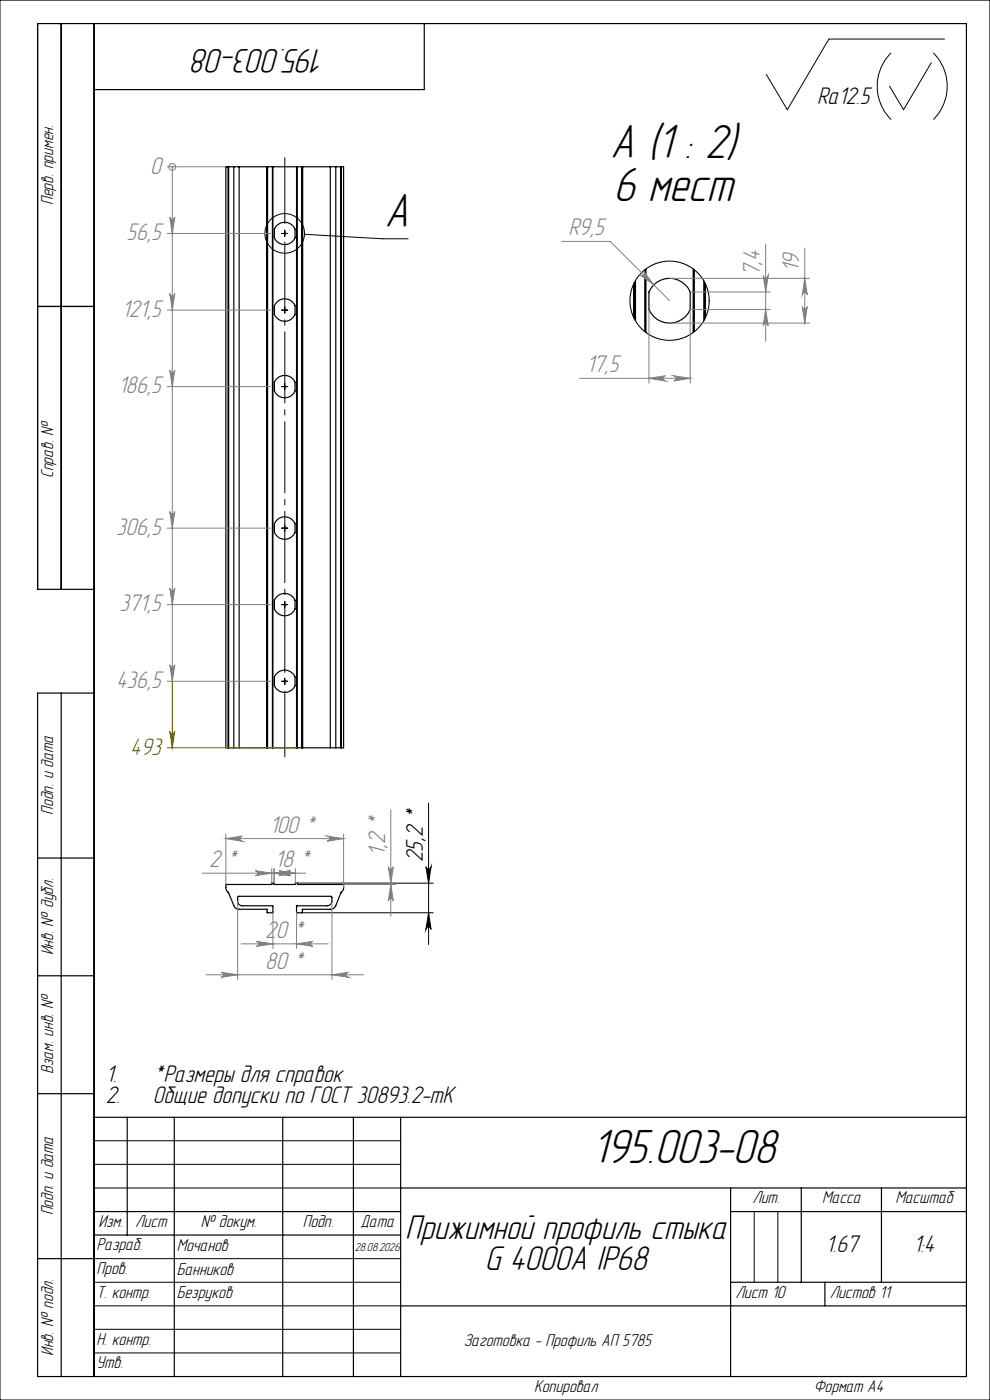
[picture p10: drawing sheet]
<svg xmlns="http://www.w3.org/2000/svg" width="210mm" height="297mm" viewBox="0 0 210 297" stroke-linecap="round" stroke-linejoin="round" font-family="sans-serif">
<g fill="none" stroke="#000" stroke-width=".25">
<path d="M13 5v120M20 5v287M90 5v14h-70M48.4 35.4h.1M48.4 35.4h-.5v123.2h.5M48.4 35.4v123.2M48.5 35.4h1.1M48.5 35.4v123.2M49.6 35.4h1.1M49.6 35.4v123.2M50.7 35.4h5.9M50.7 35.4v123.2"/>
<path d="M56.6 35.4h.1M56.6 35.4v123.2M56.7 35.4h.1M56.7 35.4v123.2M56.8 35.4h1M56.8 35.4v123.2M57.8 35.4h.1M57.8 35.4v123.2M57.9 35.4v123.2M57.9 35.4h5M62.9 35.4h.1M62.9 35.4v123.2"/>
<path d="M63 35.4v123.2M63 35.4h1M64 35.4h.1M64 35.4v123.2M64.1 35.4h.1M64.1 35.4v123.2M64.2 35.4h5.9M64.2 35.4v123.2M70.1 35.4h1.1M70.1 35.4v123.2M71.2 35.4h1.1M71.2 35.4v123.2"/>
<path d="M72.3 35.4h.1M72.3 35.4v123.2M72.4 35.4h.5v123.2h-.5M72.4 35.4v123.2M134.8 59.5v8.5M136.8 57.3v13M137 57v13.6M147 57v13.6M147.3 57.3v13M149.3 59.5v8.5M8 65h12M134.4 60.2v7.2"/>
<path d="M134.5 60v7.6M149.5 60v7.6M149.6 60.2v7.2M20 125h-12v-120h197v287h-197v-145h12M13 147v145M48.4 158.6h.1M48.5 158.6h1.1M49.6 158.6h1.1M50.7 158.6h5.9M56.6 158.6h.1M56.7 158.6h.1M56.8 158.6h1"/>
<path d="M57.8 158.6h.1M57.9 158.6h5M62.9 158.6h.1M63 158.6h1M64 158.6h.1M64.1 158.6h.1M64.2 158.6h5.9M70.1 158.6h1.1M71.2 158.6h1.1M72.3 158.6h.1M8 182h12M47.9 187.6h9.7v-.2h.5v.2h4.6v-.2h.4v.2h9.8v1l-.6 .8-1.1 2.7a1.24 1.24 0 0 1-1.1 .8h-5.9l-.1 .7h-1.2l.1-1.4h6.4a1.02 1.02 0 0 0 1-1v-.8l-.2-.3h-19.6l-.2 .2v.9a.96 .96 0 0 0 1 1h6.4l.1 1.4h-1.2l-.1-.7h-5.9a1.24 1.24 0 0 1-1.1-.8l-1.1-2.7-.5-.6z"/>
<path d="M8 207h12M8 232h12M20 237h185M27 237v25M37 237v55M60 237v55M75 237v55M85 237v55M20 257h65M85 252h120M155 252v40M155 257h50"/>
<path d="M170 252v20M187 252v20M8 267h12M20 262h65M85 277h120M155 272h50M175 272v5"/>
<circle cx="60.4" cy="49.5" r="2.37"/>
<circle cx="60.4" cy="65.8" r="2.39"/>
<circle cx="142" cy="63.8" r="4.7"/>
<circle cx="60.4" cy="82" r="2.37"/>
<circle cx="60.4" cy="112" r="2.39"/>
<circle cx="60.4" cy="128.3" r="2.37"/>
<circle cx="60.4" cy="144.5" r="2.37"/>
</g>
<g fill="none" stroke="#000" stroke-width=".21">
<path d="M0 0h210v297h-210zM189 11.2a10 10 0 0 0 0 14.2M197.6 13.3l-5.9 10-3-5M198 11.2a10 10 0 0 1 0 14.2M200.3 8.3h-24.5l-8.8 15-4.4-7.5M59.8 49.5h1.2M60.4 48.9v1.3M64.6 49.7l16.5 1h5.5M59.8 65.8h1.2M60.4 65.2v1.2M59.8 82h1.2M60.4 81.4v1.3"/>
<path d="M59.8 112h1.2M60.4 111.4v1.2M59.8 128.3h1.2M60.4 127.6v1.3M59.8 144.5h1.2M60.4 143.9v1.3M90.9 170.4v30M63.1 187.4h28.8M64 193.6h27.9M90.3 183.9a.55 .55 0 0 0 .6 .5 .55 .55 0 0 0 .5-.5l-.5 3.5zM90.9 193.6l.5 3.6a.55 .55 0 0 0-.5-.6 .55 .55 0 0 0-.6 .6zM20 242h65"/>
<path d="M20 247h65M20 252h65M160 257v15M165 257v15M20 267h65M20 272h65M20 277h65M20 282h65M20 287h65"/>
<circle cx="60.4" cy="49.5" r="4.2"/>
<circle cx="142" cy="63.8" r="8.4"/>
</g>
<g fill="none" stroke="#808080" stroke-width=".21">
<path d="M35.5 35.4h12.4M36.5 35.4h.1M36.5 35.4v109.1M35.5 49.5h21.9M36 46a.53 .53 0 0 0 .5 .5 .53 .53 0 0 0 .6-.5l-.6 3.5zM119.1 51.2h10.3l12.6 12.6M136.6 57.6l2.1 2.8-2.9-2.1a.54 .54 0 0 0 .8 0 .54 .54 0 0 0 0-.7zM142 59.1h29.7M161.9 58.5a.53 .53 0 0 0 .5 .5 .53 .53 0 0 0 .5-.5l-.5 3.4zM162.4 51.7v20.7M170.7 59.1l.5 3.4a.53 .53 0 0 0-.5-.5 .53 .53 0 0 0-.5 .5zM170.7 52.6v15.9"/>
<path d="M35.5 65.8h21.9M36 62.3a.53 .53 0 0 0 .5 .5 .53 .53 0 0 0 .6-.5l-.6 3.5zM36 78.5a.53 .53 0 0 0 .5 .5 .53 .53 0 0 0 .6-.5l-.6 3.5zM137.7 65.6v15.7M142 68.5h29.7M142.9 79.7l3.5 .6-3.5 .5a.55 .55 0 0 0 .5-.5 .55 .55 0 0 0-.5-.6zM146.4 61.9h17M162.4 65.6l.5 3.5a.53 .53 0 0 0-.5-.5 .53 .53 0 0 0-.5 .5zM163.4 65.6h-17v15.7M170.2 65a.53 .53 0 0 0 .5 .5 .53 .53 0 0 0 .5-.5l-.5 3.5zM35.5 82h21.9M122.9 80.3h23.5"/>
<path d="M137.7 80.3l3.4-.6a.55 .55 0 0 0-.5 .6 .55 .55 0 0 0 .5 .5zM35.5 112h21.9M36 108.5a.53 .53 0 0 0 .5 .6 .53 .53 0 0 0 .6-.6l-.6 3.5zM35.5 128.3h21.9M36 124.8a.53 .53 0 0 0 .5 .5 .53 .53 0 0 0 .6-.5l-.6 3.5zM35.5 144.5h21.9M36 141a.53 .53 0 0 0 .5 .5 .53 .53 0 0 0 .6-.5l-.6 3.5zM47.9 177.9l3.5-.5a.55 .55 0 0 0-.5 .5 .55 .55 0 0 0 .5 .6zM47.9 176.9v10.7M47.9 177.9h25M69.4 177.4l3.5 .5-3.5 .6a.55 .55 0 0 0 .5-.6 .55 .55 0 0 0-.5-.5zM72.9 176.9v11.4"/>
<path d="M82.9 171.8v22.6M42.9 185.2h22M50.4 191.2v16.6M54.2 184.7l3.4 .5-3.4 .6a.53 .53 0 0 0 .5-.6 .53 .53 0 0 0-.5-.5zM54.4 199.7l3.5 .5-3.5 .6a.53 .53 0 0 0 .5-.6 .53 .53 0 0 0-.5-.5zM57.6 184.3v3.1M57.9 193.5v7.7M58.1 185.2l3.6-.5a.53 .53 0 0 0-.6 .5 .53 .53 0 0 0 .6 .6zM58.1 184.3v3.1M59.2 184.7l3.5 .5-3.5 .6a.53 .53 0 0 0 .5-.6 .53 .53 0 0 0-.5-.5zM62.7 184.3v3.1M62.9 193.5v7.7"/>
<path d="M63.1 187.4h20.8M70.4 191.2v16.6M72.9 187.6h11M82.4 183.9a.53 .53 0 0 0 .5 .5 .53 .53 0 0 0 .5-.5l-.5 3.5zM82.9 187.6l.5 3.6a.53 .53 0 0 0-.5-.6 .53 .53 0 0 0-.5 .6zM43.7 206.8h33.4M46.9 206.3l3.5 .5-3.5 .5a.53 .53 0 0 0 .5-.5 .53 .53 0 0 0-.5-.5zM51.2 200.2h18.4M62.9 200.2l3.5-.5a.53 .53 0 0 0-.5 .5 .53 .53 0 0 0 .5 .6zM70.4 206.8l3.5-.5a.53 .53 0 0 0-.5 .5 .53 .53 0 0 0 .5 .5z"/>
<circle cx="36.5" cy="35.4" r=".72"/>
</g>
<path d="M35.5 158.6h27.5M36 155.1a.53 .53 0 0 0 .5 .6 .53 .53 0 0 0 .6-.6l-.6 3.5zM36.5 144.5v14.1" fill="none" stroke="#808000" stroke-width=".21"/>
<path d="M60.4 160.6v-127.2" fill="none" stroke="#000" stroke-width=".21" stroke-dasharray="15.2 1.3 1.3 1.3" stroke-dashoffset="1.1" stroke-linecap="butt"/>
<path d="M90.9 193.6l.5 3.6a.55 .55 0 0 0-.5-.6 .55 .55 0 0 0-.6 .6zM90.3 183.9a.55 .55 0 0 0 .6 .5 .55 .55 0 0 0 .5-.5l-.5 3.5z" fill="#000"/>
<g fill="#808080">
<path d="M54.4 199.7l3.5 .5-3.5 .6a.53 .53 0 0 0 .5-.6 .53 .53 0 0 0-.5-.5zM62.9 200.2l3.5-.5a.53 .53 0 0 0-.5 .5 .53 .53 0 0 0 .5 .6zM47.9 177.9l3.5-.5a.55 .55 0 0 0-.5 .5 .55 .55 0 0 0 .5 .6zM69.4 177.4l3.5 .5-3.5 .6a.55 .55 0 0 0 .5-.6 .55 .55 0 0 0-.5-.5zM58.1 185.2l3.6-.5a.53 .53 0 0 0-.6 .5 .53 .53 0 0 0 .6 .6zM59.2 184.7l3.5 .5-3.5 .6a.53 .53 0 0 0 .5-.6 .53 .53 0 0 0-.5-.5zM136.6 57.6a.54 .54 0 0 1 0 .7 .54 .54 0 0 1-.8 0l2.9 2.1z"/>
<path d="M137.7 80.3l3.4-.6a.55 .55 0 0 0-.5 .6 .55 .55 0 0 0 .5 .5zM142.9 79.7l3.5 .6-3.5 .5a.55 .55 0 0 0 .5-.5 .55 .55 0 0 0-.5-.6z"/>
<path d="M82.9 187.6l.5 3.6a.53 .53 0 0 0-.5-.6 .53 .53 0 0 0-.5 .6zM82.4 183.9a.53 .53 0 0 0 .5 .5 .53 .53 0 0 0 .5-.5l-.5 3.5z"/>
<path d="M162.4 65.6l.5 3.5a.53 .53 0 0 0-.5-.5 .53 .53 0 0 0-.5 .5zM161.9 58.5a.53 .53 0 0 0 .5 .5 .53 .53 0 0 0 .5-.5l-.5 3.4z"/>
<path d="M170.7 59.1l.5 3.4a.53 .53 0 0 0-.5-.5 .53 .53 0 0 0-.5 .5zM170.2 65a.53 .53 0 0 0 .5 .5 .53 .53 0 0 0 .5-.5l-.5 3.5z"/>
<path d="M46.9 206.3l3.5 .5-3.5 .5a.53 .53 0 0 0 .5-.5 .53 .53 0 0 0-.5-.5zM70.4 206.8l3.5-.5a.53 .53 0 0 0-.5 .5 .53 .53 0 0 0 .5 .5zM54.2 184.7l3.4 .5-3.4 .6a.53 .53 0 0 0 .5-.6 .53 .53 0 0 0-.5-.5zM58.1 185.2l3.6-.5a.53 .53 0 0 0-.6 .5 .53 .53 0 0 0 .6 .6z"/>
</g>
<path d="M36 155.1a.53 .53 0 0 0 .5 .6 .53 .53 0 0 0 .6-.6l-.6 3.5z" fill="#808000"/>
<path d="M36 46a.53 .53 0 0 0 .5 .5 .53 .53 0 0 0 .6-.5l-.6 3.5zM36 62.3a.53 .53 0 0 0 .5 .5 .53 .53 0 0 0 .6-.5l-.6 3.5zM36 78.5a.53 .53 0 0 0 .5 .5 .53 .53 0 0 0 .6-.5l-.6 3.5zM36 108.5a.53 .53 0 0 0 .5 .6 .53 .53 0 0 0 .6-.6l-.6 3.5zM36 124.8a.53 .53 0 0 0 .5 .5 .53 .53 0 0 0 .6-.5l-.6 3.5zM36 141a.53 .53 0 0 0 .5 .5 .53 .53 0 0 0 .6-.5l-.6 3.5z" fill="#808080"/>
<g font-size="10.5">
<text x="129.5" y="33.5">А (1 : 2)</text>
<text x="130.1" y="42.7">6 мест</text>
<text x="81.6" y="48.2">А</text>
<text x="125.6" y="246.6">195.003-08</text>
</g>
<g font-size="7.5">
<text x="68.9" y="10.5" transform="rotate(-180 68.9 10.5)">195.003-08</text>
<text x="86" y="262.8">Прижимной профиль стыка</text>
<text x="102.8" y="269.4">G 4000А IP68</text>
</g>
<g font-size="5.3">
<text x="173.3" y="22">Ra12.5</text>
<text x="89.7" y="182.9" transform="rotate(-90 89.7 182.9)">25,2 *</text>
<text x="22.4" y="229.5">1.</text>
<text x="32.4" y="229.5">*Размеры для справок</text>
<text x="22.4" y="234.1">2.</text>
<text x="32.4" y="234.1">Общие допуски по ГОСТ 30893.2-mK</text>
<text x="175.1" y="265.6">1.67</text>
<text x="193.8" y="265.6">1:4</text>
</g>
<g font-size="5.3" fill="#808080">
<text x="31.8" y="36.8">0</text>
<text x="26.9" y="50.9">56,5</text>
<text x="120.6" y="50">R9,5</text>
<text x="161.2" y="58.6" transform="rotate(-90 161.2 58.6)">7,4</text>
<text x="169.5" y="57.7" transform="rotate(-90 169.5 57.7)">19</text>
<text x="25.9" y="67.2">121,5</text>
<text x="25.1" y="83.4">186,5</text>
<text x="124.4" y="79">17,5</text>
<text x="24.6" y="113.4">306,5</text>
<text x="25.4" y="129.7">371,5</text>
<text x="24.6" y="145.9">436,5</text>
<text x="57.2" y="176.7">100 *</text>
<text x="44.3" y="184">2 *</text>
<text x="58.3" y="184">18 *</text>
<text x="81.7" y="181.5" transform="rotate(-90 81.7 181.5)">1,2 *</text>
<text x="56.2" y="199">20 *</text>
<text x="56.2" y="205.5">80 *</text>
</g>
<text font-size="5.3" fill="#808000" x="27.6" y="160.1">493</text>
<g font-size="3.8">
<text x="11.3" y="43.5" transform="rotate(-90 11.3 43.5)">Перв. примен.</text>
<text x="11.3" y="101.4" transform="rotate(-90 11.3 101.4)">Справ. №</text>
<text x="11.3" y="172.8" transform="rotate(-90 11.3 172.8)">Подп. и дата</text>
<text x="11.3" y="202.7" transform="rotate(-90 11.3 202.7)">Инв. № дубл.</text>
<text x="11.3" y="227.8" transform="rotate(-90 11.3 227.8)">Взам. инв. №</text>
<text x="11.3" y="257.8" transform="rotate(-90 11.3 257.8)">Подп. и дата</text>
<text x="159.6" y="255.3">Лит.</text>
<text x="174.4" y="255.3">Масса</text>
<text x="189.9" y="255.3">Масштаб</text>
<text x="20.9" y="260.3">Изм.</text>
<text x="28.7" y="260.3">Лист</text>
<text x="42.6" y="260.3">№ докум.</text>
<text x="64.2" y="260.3">Подп.</text>
<text x="76.5" y="260.3">Дата</text>
<text x="20.5" y="265.3">Разраб.</text>
<text x="37.5" y="265.4">Мочанов</text>
<text x="20.5" y="275.3">Т. контр.</text>
<text x="20.5" y="270.3">Пров.</text>
<text x="37.5" y="270.4">Банников</text>
<text x="37.5" y="275.4">Безруков</text>
<text x="156" y="275.3">Лист 10</text>
<text x="176" y="275.3">Листов 11</text>
<text x="11.3" y="287.7" transform="rotate(-90 11.3 287.7)">Инв. № подл.</text>
<text x="20.5" y="285.2">Н. контр.</text>
<text x="98.4" y="285.5">Заготовка - Профиль АП 5785</text>
<text x="20.5" y="290.3">Утв.</text>
<text x="113.3" y="295.3">Копировал</text>
<text x="172.6" y="295.3">Формат А4</text>
</g>
<text font-size="2.6" x="75.3" y="265.4">28.08.2026</text>
</svg>
